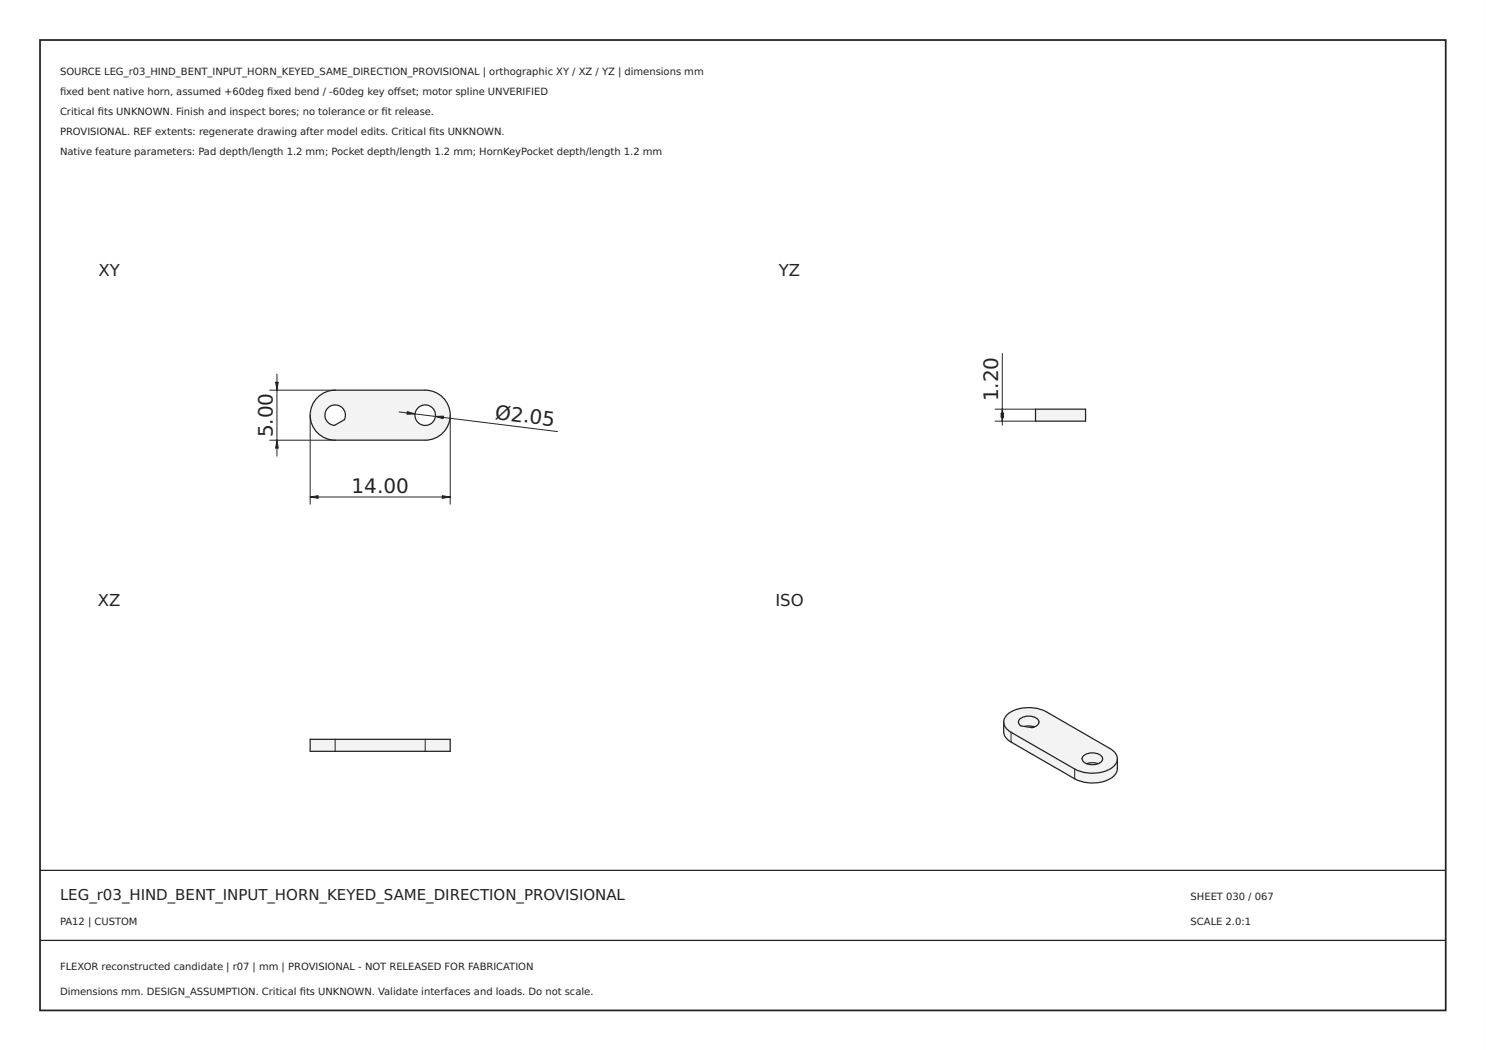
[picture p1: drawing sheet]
<svg xmlns="http://www.w3.org/2000/svg" width="297mm" height="210mm" viewBox="0 0 297 210" stroke-linecap="round" stroke-linejoin="round" font-family="sans-serif">
<path d="M0 0h297v210h-297zM0 0v210h297v-210z" fill="#000"/>
<path d="M8 8h281v194h-281z" fill="none" stroke="#222" stroke-width=".35"/>
<path d="M8 174h281zM8 188h281z" fill="#000" stroke="#222" stroke-width=".25"/>
<path d="M63.2 79.8a5 5 0 0 1 3.8-1.8h18a5 5 0 0 1 5 5 5 5 0 0 1-5 5h-18a5 5 0 0 1-4.5-2.9 5 5 0 0 1 .7-5.3zM65.6 81.5a2.05 2.05 0 0 0-.5 2.2 2.05 2.05 0 0 0 1.8 1.3l1.9-1.1a2.05 2.05 0 0 0-.6-2.5 2.05 2.05 0 0 0-2.6 .1zM82.9 83a2.05 2.05 0 0 1 4.1 0 2.05 2.05 0 0 1-4.1 0z" fill-rule="evenodd" fill="#f1f3f5"/>
<g fill="none" stroke="#212529" stroke-width=".25">
<path d="M63.2 79.8a5 5 0 0 1 3.8-1.8h18a5 5 0 0 1 5 5 5 5 0 0 1-5 5h-18a5 5 0 0 1-4.5-2.9 5 5 0 0 1 .7-5.3zM65.6 81.5a2.05 2.05 0 0 1 2.6-.1 2.05 2.05 0 0 1 .6 2.5l-1.9 1.1a2.05 2.05 0 0 1-1.8-1.3 2.05 2.05 0 0 1 .5-2.2z"/>
<circle cx="85" cy="83" r="2.05"/>
</g>
<path d="M53.9 78h13.1M55.4 74.8v16.4M53.9 88h13.1M62 99.4h28M62 83v17.8M79.8 82.4l31.6 3.9M90 83v17.8" fill="none" stroke="#212529" stroke-width=".2"/>
<g fill="#212529" stroke="#212529" stroke-width=".2">
<path d="M88.4 99.1l1.6 .3-1.6 .2z"/>
<path d="M62 99.4l1.6-.3v.5z"/>
<path d="M55.1 76.4h.5l-.2 1.6z"/>
<path d="M55.4 88l.2 1.6h-.5z"/>
<path d="M87 83.2h1.7l-.1 .5z"/>
<path d="M81.4 82.3l1.6 .4-1.7 .1z"/>
</g>
<g fill="#f1f3f5">
<path d="M62 147.8h5v2.4h-5z" fill-rule="evenodd"/>
<path d="M67 147.8h18v2.4h-18z" fill-rule="evenodd"/>
<path d="M85 147.8h5v2.4h-5z" fill-rule="evenodd"/>
</g>
<path d="M62 147.8h28v2.4h-28z" fill="none" stroke="#212529" stroke-width=".25"/>
<path d="M67 147.8v2.4M85 147.8v2.4" fill="none" stroke="#212529" stroke-width=".2"/>
<path d="M207 81.8h10v2.4h-10z" fill-rule="evenodd" fill="#f1f3f5"/>
<path d="M207 81.8h10v2.4h-10z" fill="none" stroke="#212529" stroke-width=".25"/>
<path d="M200.4 70.7v14.3M198.9 81.8h8.1M198.9 84.2h8.1" fill="none" stroke="#212529" stroke-width=".2"/>
<g fill="#212529" stroke="#212529" stroke-width=".2">
<path d="M200.4 81.8l.2 1.6h-.5z"/>
<path d="M200.1 82.6h.5l-.2 1.6z"/>
</g>
<g fill="#f1f3f5">
<path d="M200.6 144.3a2.41 2.41 0 0 0 1.5 2.1v1.9a2.59 2.59 0 0 1-1.5-2z" fill-rule="evenodd"/>
<path d="M202.1 146.4l12.7 7.3v2l-12.7-7.4z" fill-rule="evenodd"/>
<path d="M214.8 153.7a7.4 7.4 0 0 0 7.9-.6l.6-.9 .1-.5a3.4 3.4 0 0 1-.7 3.3 7.4 7.4 0 0 1-7.9 .7z" fill-rule="evenodd"/>
<path d="M201.3 142.9a7.4 7.4 0 0 1 7.9-.6l12.7 7.3a2.11 2.11 0 0 1 1.4 1.8 2.11 2.11 0 0 1-1 2.1 7.7 7.7 0 0 1-7.5 .2l-12.7-7.3a2.08 2.08 0 0 1-.8-3.5zM203.9 143.7a.83 .83 0 0 0 .2 1.4l2.2 .4a1.33 1.33 0 0 0 1.3-1.5 2.74 2.74 0 0 0-3.7-.3zM216.6 151.1a.94 .94 0 0 0-.2 1 .94 .94 0 0 0 .8 .6 2.47 2.47 0 0 0 3.2-.8 1.31 1.31 0 0 0-1.5-1.4 2.93 2.93 0 0 0-2.3 .6z" fill-rule="evenodd"/>
<path d="M203.9 143.7a2.8 2.8 0 0 1 3.7 .3 1.04 1.04 0 0 1-.4 1.1 1.04 1.04 0 0 1-1.2 0h-.4a1.84 1.84 0 0 1-1.9-.3 .76 .76 0 0 1 .2-1.1z" fill-rule="evenodd"/>
<path d="M216.6 151.1a2.8 2.8 0 0 1 3.7 .3 .96 .96 0 0 1-.2 .9 .96 .96 0 0 1-1 .2h-1.5a.92 .92 0 0 1-1.1-.3 .92 .92 0 0 1 .1-1.1z" fill-rule="evenodd"/>
</g>
<path d="M200.6 144.3a3.5 3.5 0 0 0 .6 3.3l.9 .7 12.7 7.4a7.4 7.4 0 0 0 7.9-.7 3.4 3.4 0 0 0 .7-3.3M200.6 144.3a2.98 2.98 0 0 1 2.4-2.4 8 8 0 0 1 6.2 .4l12.7 7.3a2.59 2.59 0 0 1 1.5 2.1M200.6 144.3a2.41 2.41 0 0 0 1.5 2.1l12.7 7.3a7.4 7.4 0 0 0 7.9-.6l.6-.9 .1-.5M203.9 143.7a2.8 2.8 0 0 1 3.7 .3 1.22 1.22 0 0 1-1.3 1.5l-2.2-.4-.2-.2a.79 .79 0 0 1 0-1.2zM204.8 145.2l.8-.1 1.2 .2M216.6 151.1a2.8 2.8 0 0 1 3.7 .3 1.19 1.19 0 0 1-1.3 1.4 2.12 2.12 0 0 1-2.7-1.1zM217.2 152.7l1.4-.2 .9 .2" fill="none" stroke="#212529" stroke-width=".25"/>
<path d="M202.1 146.4v1.9M214.8 153.7v2" fill="none" stroke="#212529" stroke-width=".2"/>
<g font-size="4" fill="#212529">
<text x="98.8" y="83.8" transform="rotate(7 98.8 83.8)">Ø2.05</text>
<text x="199.5" y="80.2" transform="rotate(-90 199.5 80.2)">1.20</text>
<text x="54.5" y="87.4" transform="rotate(-90 54.5 87.4)">5.00</text>
<text x="70.3" y="98.5">14.00</text>
</g>
<g font-size="3.3" fill="#212529">
<text x="19.7" y="55.1">XY</text>
<text x="155.7" y="55.1">YZ</text>
<text x="19.6" y="121.1">XZ</text>
<text x="155" y="121.1">ISO</text>
</g>
<text font-size="3" fill="#222" x="12" y="180">LEG_r03_HIND_BENT_INPUT_HORN_KEYED_SAME_DIRECTION_PROVISIONAL</text>
<g font-size="2" fill="#222">
<text x="12" y="15">SOURCE LEG_r03_HIND_BENT_INPUT_HORN_KEYED_SAME_DIRECTION_PROVISIONAL | orthographic XY / XZ / YZ | dimensions mm</text>
<text x="12" y="19">fxed bent native horn, assumed +60deg fxed bend / -60deg key ofset; motor spline UNVERIFIED</text>
<text x="12" y="19">i</text>
<text x="12" y="23">Critical fts UNKNOWN. Finish and inspect bores; no tolerance or ft release.</text>
<text x="19.6" y="23">i</text>
<text x="53.4" y="19">i</text>
<text x="76.3" y="23">i</text>
<text x="78.7" y="19">f</text>
<text x="12" y="27">PROVISIONAL. REF extents: regenerate drawing after model edits. Critical fts UNKNOWN.</text>
<text x="85.8" y="27">i</text>
<text x="12" y="31">Native feature parameters: Pad depth/length 1.2 mm; Pocket depth/length 1.2 mm; HornKeyPocket depth/length 1.2 mm</text>
<text x="238" y="180">SHEET 030 / 067</text>
<text x="12" y="185">PA12 | CUSTOM</text>
<text x="238" y="185">SCALE 2.0:1</text>
<text x="12" y="194">FLEXOR reconstructed candidate | r07 | mm | PROVISIONAL - NOT RELEASED FOR FABRICATION</text>
<text x="12" y="199">Dimensions mm. DESIGN_ASSUMPTION. Critical fts UNKNOWN. Validate interfaces and loads. Do not scale.</text>
<text x="59.9" y="199">i</text>
</g>
</svg>
